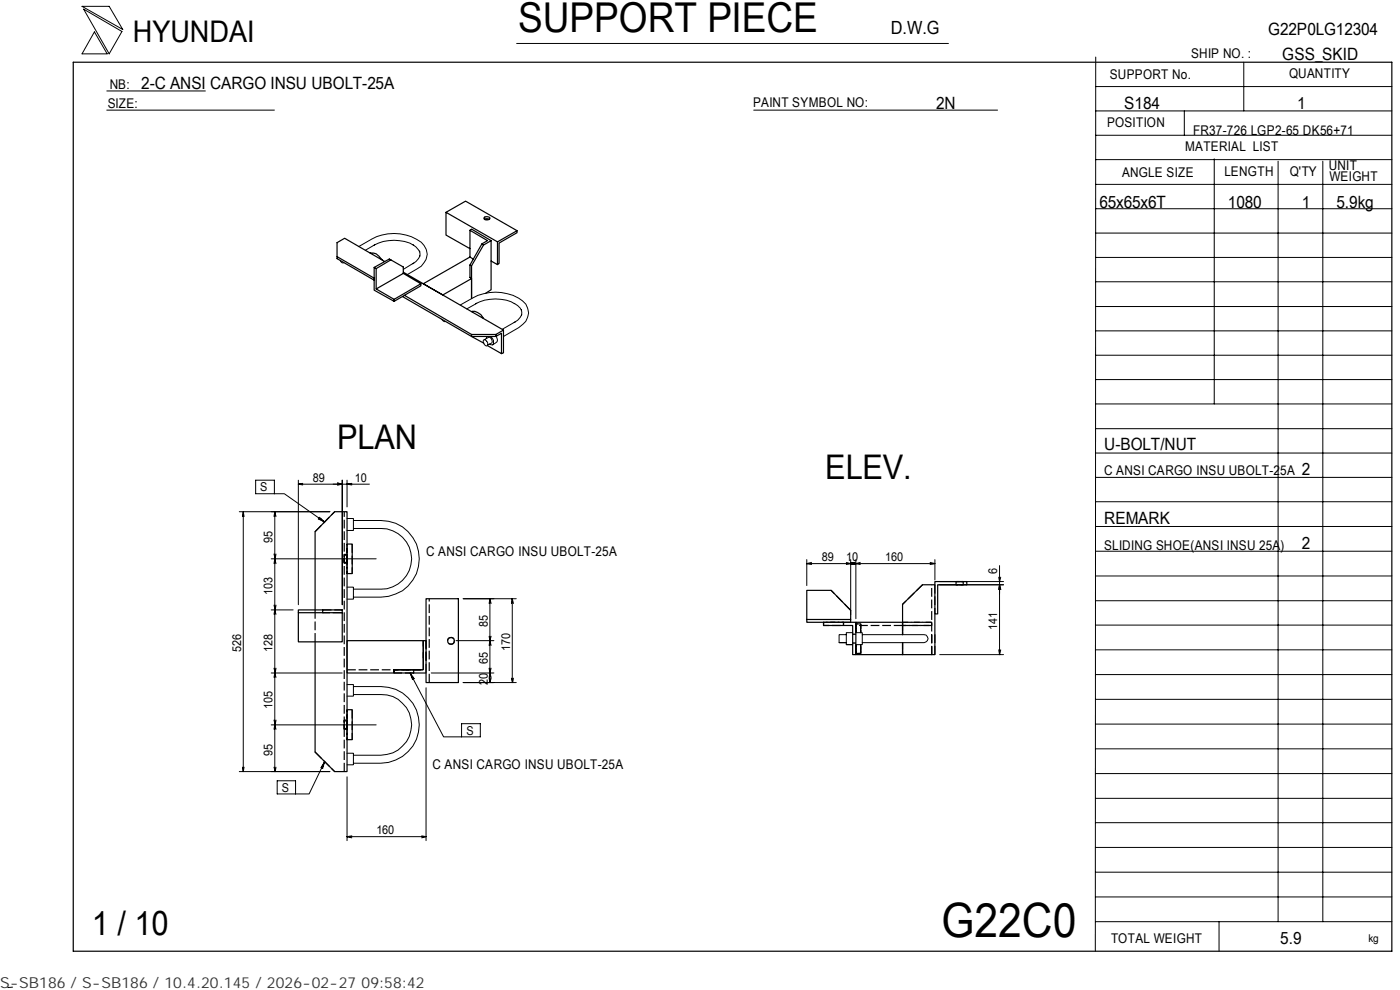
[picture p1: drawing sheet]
<svg xmlns="http://www.w3.org/2000/svg" width="297mm" height="210mm" viewBox="0 0 297 210" stroke-linecap="round" stroke-linejoin="round" font-family="sans-serif">
<g fill="none" stroke="#000" stroke-width=".21">
<path d="M17.4 1.3h5.8l2.8 5zM17.7 1.9l8.2 4.8-2.7 4.7zM20 6.8l2.7 4.6h-5.3zM22.7 19.3h20.9M109.6 9.2h91.6M232.5 18.4h62.8M232.5 12.1l-.1 189.7M263.9 13.2v10.3M22.7 23.4h35.5M159.9 23.4h51.7M232.5 39.1h62.8M232.5 33.9h62.8"/>
<path d="M232.5 28.7h62.8M232.5 23.5h62.8M251.3 23.5v5.2M257.6 33.7v52M271.2 34.2v161.3M280.6 34.2v161.3M72.2 55.3l.3 .4h.4M76.1 52.3a12.5 12.5 0 0 1 7.5-2.8 8.4 8.4 0 0 1 6.4 2.6 3.3 3.3 0 0 1-1.6 5l-2 1.1M79.4 52a9 9 0 0 1 8.3 0M79.5 51.9l-2 1.2M87.6 51.9l.7 .5 .7 1M87.8 55.8l-2.2 1.3"/>
<path d="M89 53.2v1.1M89.1 54.3l-.8 1.1-.7 .6M232.5 59.8h62.8M232.5 54.6h62.8M232.5 49.4h62.8M232.5 44.3h62.8M93.7 67.7l.4 .4h.4M97.7 64.7a12.6 12.6 0 0 1 7.4-2.7 8.4 8.4 0 0 1 6.5 2.5 3.5 3.5 0 0 1-1.6 5l-3.2 1.9M100.9 64.4a9 9 0 0 1 8.3 0M101.1 64.3l-2.1 1.2M102.6 72.1a.77 .77 0 0 1 .8 .4 .77 .77 0 0 1-.1 .9 1 1 0 0 1-.7-1.3zM102.7 72l1-.5a.85 .85 0 0 1 .7 1.2l-1 .5"/>
<path d="M103.3 71.4l-.1 .4M104.1 71.4a1.29 1.29 0 0 1 .4 1.7l-.7-.1M105.3 71.3v.1a.9 .9 0 0 1 0 1.2l-.8 .5M109.1 64.3l.8 .5 .7 1.1M109.4 68.2l-2.8 1.6M110.6 65.7v1.1M110.7 66.7l-.8 1.2-.8 .5M232.5 75.3h62.8M232.5 70.2h62.8M232.5 65h62.8M232.5 96.1h62.8M232.5 90.9h62.8"/>
<path d="M232.5 85.7h62.8M232.5 80.5h62.8M51.6 108.5l-.2 1M51.6 108.5l.2 1M51.6 108.5v55.2M54.2 101.8h4v2.9h-4zM57.5 118.5h22.3M58.1 117.5l.3 1 .2-1M58.1 119.5l.2-1 .3 1M58.2 104.7h2.1l8.6 6M58.3 108.5l-.2 1M58.3 108.5l.3 1"/>
<path d="M58.3 108.5v55.2M63.3 101.8v26.5M63.3 102.7l.9 .2M64.2 102.5l-.9 .2M67.8 109.7l1.1 1-1.4-.6zM68.1 110.1l-.1 .1M70 108.5h-19.2M71.6 102.4l1 .3-1 .2M72.6 101.8v26.5M73.6 110h1.4v2.5h-1.4M73.6 101.8v5.7M74.6 102.5l-1 .2 1 .2"/>
<path d="M75 110.4h5.8a8.1 8.1 0 0 1 8.1 8.1 8.1 8.1 0 0 1-8.1 8.2h-5.8M75 112.1h5.8a6.4 6.4 0 0 1 6.5 6.4 6.4 6.4 0 0 1-6.5 6.5h-5.8M78.4 102.7h-15.1M171.2 118.7v5.5M171.2 119.5l1 .2M172.2 119.3l-1 .2M179.5 119.3l1 .2M180.5 119.5l-1 .2M180.5 118.7v11.7M180.5 119.5l1 .2M180.6 119.3l1 .2M181.5 119.3l-1 .2"/>
<path d="M181.6 118.7v12.5M181.6 119.5l.9 .2M181.6 119.5l-1 .2M182.5 119.3l-.9 .2M197.3 119.3l1 .2M198.3 118.7v4.3M198.3 119.5l-1 .2M198.3 119.5h-27.1M212.1 120v18.8M232.5 101.3h62.8M232.5 116.9h62.8M232.5 111.7h62.8"/>
<path d="M232.5 106.4h62.8M57.5 129.4h4.7M58.1 128.3l.3 1.1 .2-1.1M58.1 130.3l.2-.9 .3 .9M73.6 124.5h1.4v2.6h-1.4M96.7 135.9h8.1M98.3 127h11.2M103.8 134.9l.1 1M103.9 135.9l-.1 1M103.9 135.9l.3 1M103.9 127l-.1 1M103.9 127l.3 1"/>
<path d="M103.9 127v17.8M104.2 134.9l-.3 1M108.7 127l-.2 1M108.7 127l.2 1M108.7 127v17.8M179.5 134.6h-1.5v1.7h1.5h-1.5M180.9 134.2h-1.4v2.5h1.4h-1.4M181.6 134.2h1.3v2.5h-1.3M182.9 134.6h13.2a.85 .85 0 0 1 .8 .9 .85 .85 0 0 1-.8 .8h-13.2M199.4 138.8h13.5M199.4 123.3h13.5M211.9 125l.2-1 .2 1"/>
<path d="M211.9 137.8l.2 1M211.9 122.4l.2 .9 .2-.9M212.3 137.8l-.2 1M212.9 124h-13.5M232.5 137.8h62.8M232.5 132.6h62.8M232.5 122.2h62.8M232.5 127.4h62.8M57.5 153.7h22.3M57.5 142.7h15.1M58.1 143.7l.2-1 .3 1M58.1 152.7l.3 1 .2-1"/>
<path d="M58.1 154.7l.2-1 .3 1M58.1 141.7l.3 1 .2-1M73.6 159.8h1.4v2.4h-1.4M73.6 145.2h1.4v2.4h-1.4M75 145.6h5.8a8.1 8.1 0 0 1 8.1 8.1 8.1 8.1 0 0 1-8.1 8.2h-5.8M75 147.3h5.8a6.4 6.4 0 0 1 6.5 6.4 6.4 6.4 0 0 1-6.5 6.5h-5.8M87 142.7l7.1 13.6h3.8M87 142.7l.8 1.2-.3 .2zM87.6 143.6l-.3 .1M90.4 145.9v32.4M91.5 142.7h13.3M97.9 153.5h4v2.8h-4z"/>
<path d="M98.3 144.8h11.2M103.8 141.7l.1 1M103.8 143.8l.1 1M103.9 142.7l-.1 1M103.9 142.7l.3 1M104.2 141.7l-.3 1M104.2 143.8l-.3 1M108.5 143.8l.3 1 .1-1M232.5 158.8h62.8M232.5 153.6h62.8M232.5 148.3h62.8M232.5 143.1h62.8"/>
<path d="M50.8 163.7h19.2M51.4 162.7l.2 1M51.8 162.7l-.2 1M58.1 162.7l.3 1 .2-1M58.8 165.6h3.9v2.8h-3.9zM68.4 162.4l.1 .1M68.9 161.5l-3.3 6.9h-2.9M68.9 161.5l-.4 1.5-.4-.2zM73.6 164.8v13.5M73.6 177.5l1 .2M73.6 177.5h16.8M74.6 177.3l-1 .2"/>
<path d="M89.5 177.3l.9 .2M90.4 177.5l-.9 .2M232.5 179.7h62.8M232.5 174.5h62.8M232.5 169.3h62.8M232.5 164.1h62.8M232.5 195.5h62.8M232.5 190.2h62.8M232.5 185h62.8M258.6 195.5v6.3M2.7 209.4l-1 .1"/>
</g>
<g fill="none" stroke="#000" stroke-width=".25">
<path d="M15.5 13.2h279.8v188.6h-279.8zM71.5 54.4l7.9 4.6M78.5 53.7a2.24 2.24 0 0 1 2.4 1.2l.2 .2M79.4 56.7v4.8l4.2 2.4M81.6 55.4l-8.5-4.9-1.6 1v3.4l7.9 4.5M82.9 55.1l-3.1 1.9v4.3l5.8-3.3v-1.4l-3-1.7-3.2 1.8 .4 .3M85.6 58l3.7 2.2v.4l-5.7 3.3v-.4l5.7-3.3M85.6 57.7l21.2 12.3v4.8l-.4 .2M94.6 45v4.9l5.1 2.8M99.7 48.8l.3-.2 4.2 2.4-1.6 1M99.7 56.2v2.6l.3 .3v4.2v-6.9M100.4 54.9l-.7-.4-9.9 5.7 4.1 2.4 6.1-3.5"/>
<path d="M102.2 51.7l1.2-.7-3.7-2.2v5.7M102.2 51.7l.4 .3-2.6 4.4-.3-.2zM102.8 46.6a.63 .63 0 0 1 1 0M102.8 46a.78 .78 0 0 1 1.1 .4 .73 .73 0 0 1-1.2-.2zM104.2 51v10.5l-1.2 .7M105.5 51.3l4.2-2.4-10.9-6.2-4.2 2.3 10.9 6.3v4.8M109.7 48.9v.5l-3.8 2.2v4.3l-.4 .2-1.3-.7M79.8 61.3l3.8 2.2M85.4 62.9l17.3 9.9M85.8 62.6l14.2 8.3M100 70.9h5.2v.5h-5.2zM100.1 66.1l.1-.1a2.66 2.66 0 0 1 2.4 1.6"/>
<path d="M105.2 71.4l1.2-.7v4.3l-3-1.7M106.8 70l-1.6 .9M73.6 115.4h1.1v6.3h-1.1M66.8 129.4v-16.6l4.2-4.3h2.6v55.2h-2.6l-4.2-4.2v-23.4M68.5 130h-5.2v6.1h9.3v-6.1M68.5 129.4h-5.2v.6M68.5 129.4h4.1v.6h-4.1zM89.8 135.9h-16.2v6.8h10M90.4 135.9h-.6v6.2h-2M90.4 127h6.8v17.8h-6.8zM171.2 131.4v-6.2h5.1l4.2 4.2v2M174.7 132h-3.5v-.6h9.3v.6"/>
<path d="M174.7 132h4.2v.7h-4.2zM178.9 132h2.7v6.8h-.7v-6.1h-2M191.5 132h-9.9v.3h1v1.9M198.3 123.3h6.8v.7h-6.2v6.2h-.6zM198.3 130.2v8.6h-6.8v-2.5v2.5h-9.9v-.2h1v-1.9M198.3 124h-2.6l-4.2 4.2v6.4M73.6 150.5h1.1v6.4h-1.1M83.6 142.1h4.2v.6h-4.2zM87.8 142.7h2.6"/>
<circle cx="95.7" cy="135.9" r=".73"/>
</g>
<g fill="none" stroke="#000" stroke-width=".25" stroke-dasharray="1.9 .6" stroke-linecap="butt">
<path d="M66.8 112.8l4.2-4.3M73.6 115.4v6.3v-6.3M73.6 118.9v.4h-.6v-1.5h.6v1.1M73.6 119.4l-.6 .1v-1.9h.6v1.8M74.7 115.4v6.3M66.8 136.1v-6.7M68.5 129.4h4.1v.6h-4.1M89.8 135.9v4.2h.6v-4.2h-.6M90.4 135.9v6.8M96.3 135.5a.74 .74 0 0 0-1.1-.1 .74 .74 0 0 0 .1 1.2h.8l.2-.3v-.8M178.9 132.7v-.7h-4.2v.7h4.2M180.5 132h-5.8"/>
<path d="M180.5 129.4l-4.2-4.2M181.6 136.7v1.9h1v-1.9v1.9M182.6 134.2v-1.9h-1v1.9M191.5 132.7h-9.9M191.5 132h6.2v.7h-6.2M191.5 132.7v-.7h6.2v.7h-6.2M195.7 124l-4.2 4.2M197.7 138.8v-14.8M197.7 134.6v4.2h.6v-4.2h-.6M198.3 124v6.2M203.6 123.3h.7v.7h-1.5v-.7h.8M66.8 159.5l4.2 4.2"/>
<path d="M73.6 150.5v6.4v-6.4M73.6 154.1v.4h-.6v-1.6h.6v1.2M73.6 154.5v.2h-.6v-2h.6v1.8M73.6 142.1h10M74.7 150.5v6.4M83.6 142.7v-.6h6.2h-6.2v.6M87.8 142.7h-4.2v-.6h4.2M89.8 142.1v-6.2M91.1 144.8v-17.8M73 163.7v-55.2"/>
</g>
<path d="M73 119.3v-1.5M73.6 117.8v1.5M202.8 123.3h1.5M204.3 124h-1.5M73 154.5v-1.6M73.6 152.9v1.6" fill="none" stroke="#000" stroke-width=".25" stroke-dasharray=".8 .3" stroke-linecap="butt"/>
<path d="M73 119.5v-1.9M73.6 117.6v1.9M181.6 138.6v-1.9M181.6 134.2v-1.9M181.6 136.7v1.9M181.6 132.3v1.9M182.6 136.7v1.9M182.6 132.3v1.9" fill="none" stroke="#000" stroke-width=".25" stroke-dasharray="1 .3" stroke-linecap="butt"/>
<path d="M191.5 132.7v1.9M73 154.7v-2M73.6 152.7v2" fill="none" stroke="#000" stroke-width=".25" stroke-dasharray="1.1 .3" stroke-linecap="butt"/>
<path d="M181.6 136.4h-.7M181.6 134.5h-.7" fill="none" stroke="#000" stroke-width=".25" stroke-dasharray=".3 .1" stroke-linecap="butt"/>
<path d="M191.5 136.3v2.5" fill="none" stroke="#000" stroke-width=".25" stroke-dasharray="1.4 .4" stroke-linecap="butt"/>
<text font-size="10" x="199.7" y="198.6">G22C0</text>
<text font-size="8.7" x="109.9" y="6.9">SUPPORT PIECE</text>
<g font-size="7.2">
<text x="71.5" y="95.3">PLAN</text>
<text x="175.1" y="101.7">ELEV.</text>
<text x="19.5" y="198.3">1 / 10</text>
</g>
<text font-size="6.3" x="28.2" y="8.9">HYUNDAI</text>
<text font-size="3.9" x="189" y="7.3">D.W.G</text>
<g font-size="3.6">
<text x="269.1" y="7.5">G22P0LG12304</text>
<text x="272" y="12.7">GSS_SKID</text>
<text x="30" y="19">2-C ANSI CARGO INSU UBOLT-25A</text>
<text x="198.6" y="23.1">2N</text>
<text x="238.5" y="23.1">S184</text>
<text x="275.2" y="23.1">1</text>
<text x="233.3" y="44.1">65x65x6T</text>
<text x="260.5" y="44.1">1080</text>
<text x="276.2" y="44.1">1</text>
<text x="283.5" y="44.1">5.9kg</text>
<text x="234.3" y="95.4">U-BOLT/NUT</text>
<text x="276.2" y="100.7">2</text>
<text x="234.3" y="111.2">REMARK</text>
<text x="276.2" y="116.4">2</text>
<text x="271.6" y="200.2">5.9</text>
</g>
<text font-size="3.2" fill="#323232" x="0" y="209.6">S-SB186 / S-SB186 / 10.4.20.145 / 2026-02-27 09:58:42</text>
<g font-size="2.8">
<text x="235.5" y="16.7">SUPPORT No.</text>
<text x="252.7" y="12.3">SHIP NO. :</text>
<text x="273.5" y="16.5">QUANTITY</text>
<text x="22.9" y="22.9">SIZE:</text>
<text x="23.3" y="18.8">NB:</text>
<text x="159.8" y="22.6">PAINT SYMBOL NO:</text>
<text x="234.9" y="27">POSITION</text>
<text x="253.2" y="28.5">FR37-726 LGP2-65 DK56+71</text>
<text x="251.5" y="32">MATERIAL LIST</text>
<text x="238.1" y="37.5">ANGLE SIZE</text>
<text x="259.8" y="37.4">LENGTH</text>
<text x="273.6" y="37.4">Q'TY</text>
<text x="281.9" y="36.1">UNIT</text>
<text x="282" y="38.4">WEIGHT</text>
<text x="234.3" y="100.8">C ANSI CARGO INSU UBOLT-25A</text>
<text x="90.4" y="118">C ANSI CARGO INSU UBOLT-25A</text>
<text x="234.3" y="116.6">SLIDING SHOE(ANSI INSU 25A)</text>
<text x="91.8" y="163.1">C ANSI CARGO INSU UBOLT-25A</text>
<text x="235.7" y="200">TOTAL WEIGHT</text>
</g>
<g font-size="2.6">
<text x="55.2" y="104.2">S</text>
<text x="66.4" y="102.2">89</text>
<text x="75.3" y="102.2">10</text>
<text x="57.8" y="115.1" transform="rotate(-90 57.8 115.1)">95</text>
<text x="174.3" y="119">89</text>
<text x="179.5" y="119">10</text>
<text x="187.8" y="119">160</text>
<text x="211.6" y="121.8" transform="rotate(-90 211.6 121.8)">6</text>
<text x="57.8" y="126.2" transform="rotate(-90 57.8 126.2)">103</text>
<text x="103.5" y="133" transform="rotate(-90 103.5 133)">85</text>
<text x="211.6" y="133.6" transform="rotate(-90 211.6 133.6)">141</text>
<text x="51.1" y="138.3" transform="rotate(-90 51.1 138.3)">526</text>
<text x="57.8" y="138.3" transform="rotate(-90 57.8 138.3)">128</text>
<text x="103.5" y="140.9" transform="rotate(-90 103.5 140.9)">65</text>
<text x="108.2" y="138.1" transform="rotate(-90 108.2 138.1)">170</text>
<text x="103.5" y="145.3" transform="rotate(-90 103.5 145.3)">20</text>
<text x="57.8" y="150.5" transform="rotate(-90 57.8 150.5)">105</text>
<text x="99" y="155.9">S</text>
<text x="57.8" y="160.3" transform="rotate(-90 57.8 160.3)">95</text>
<text x="59.8" y="167.9">S</text>
<text x="79.8" y="177">160</text>
</g>
<text font-size="2.3" x="290.3" y="199.9">kg</text>
</svg>
